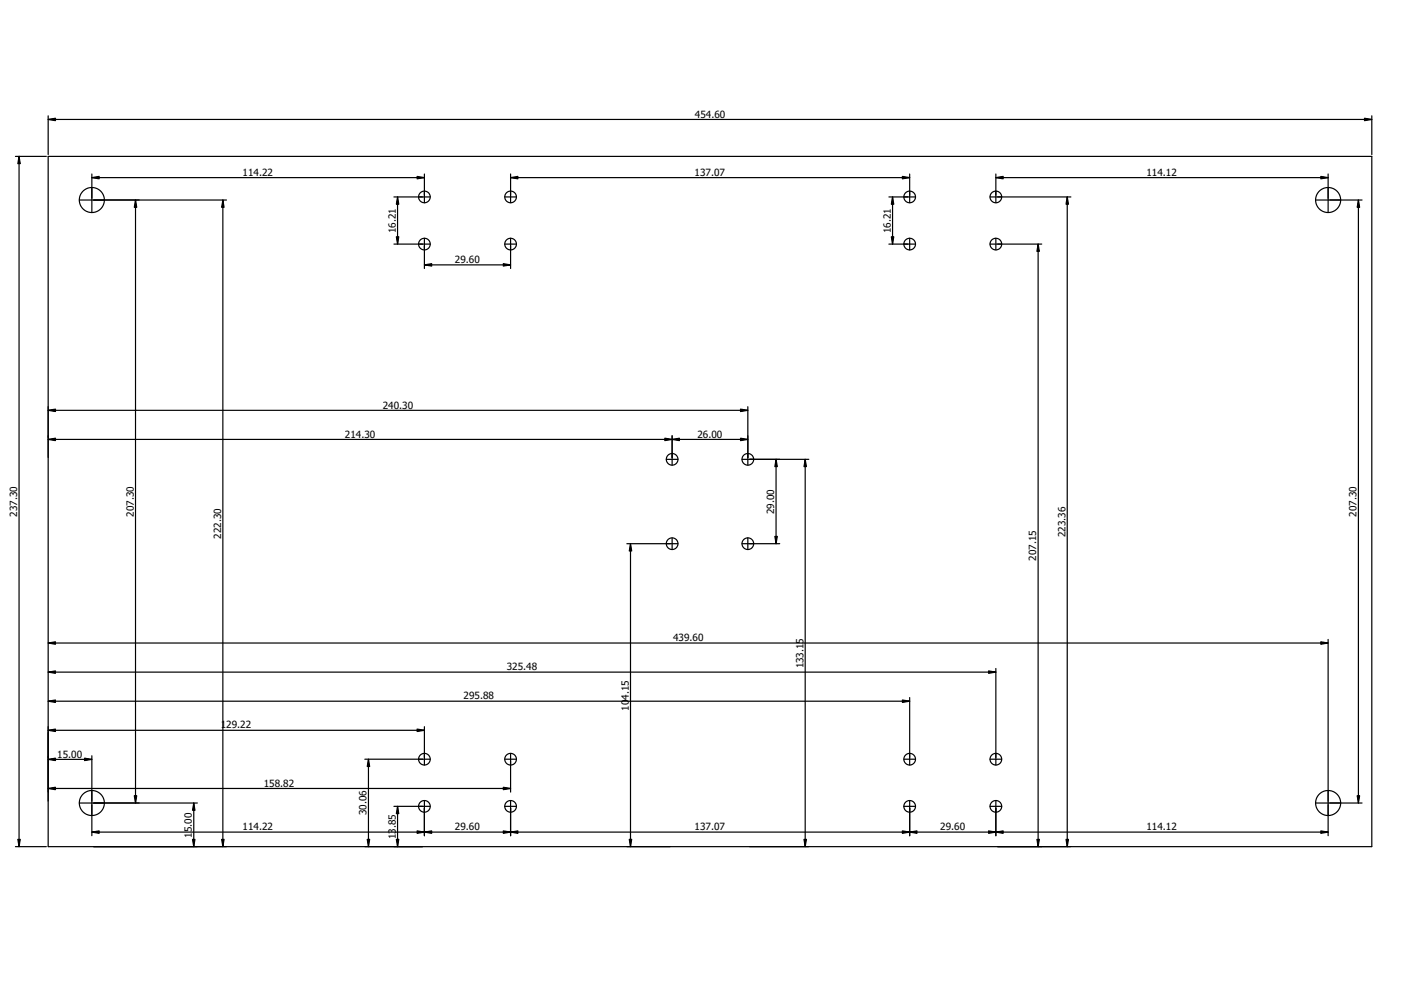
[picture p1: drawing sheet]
<svg xmlns="http://www.w3.org/2000/svg" width="297mm" height="210mm" viewBox="0 0 297 210" stroke-linecap="round" stroke-linejoin="round" font-family="sans-serif">
<g fill="none" stroke="#000" stroke-width=".25">
<path d="M3.2 32.7h6.5M4 32.7v144.5M10.1 32.7h276.9v144.5h-276.9zM10.1 24.2v8.1M10.1 25h276.9M19.2 36.4v8.1M19.2 37.2h69.6M88.8 36.4v6M106.8 36.4v6M190.3 36.4v6M190.3 37.2h-83.5M208.3 36.4v6"/>
<path d="M208.3 37.2h69.5M277.8 36.4v8.1M287 24.2v8.1M16.6 41.9h30.8M28.3 41.9v126.2M46.6 41.9v135.3M83.2 41.2v9.9M88.8 49.9v6.3M90 41.2h-7.6M90 51.1h-7.6M105.6 51.1h2.4M105.6 41.2h2.4"/>
<path d="M106.8 49.9v6.3M106.8 55.4h-18M186.7 41.2v9.9M190.3 49.9v2.4M191.5 41.2h-5.6M191.5 51.1h-5.6M207.1 41.2h16.9M207.1 51.1h10.8M208.3 49.9v2.4M217.2 51.1v126.1M223.2 41.2v136M284.2 41.9v126.2"/>
<path d="M284.9 41.9h-9.7M10.1 92h146.3M10.1 85.9h146.3M139.4 96.1h2.4M140.6 91.2v6.1M155.2 96.1h14M156.4 85.1v12.2M162.3 96.1v17.7M168.4 96.1v81.1M131.1 113.8h10.7M131.9 113.8v63.4M140.6 112.6v2.4"/>
<path d="M155.2 113.8h7.9M156.4 112.6v2.4M10.1 134.6h267.7M208.3 139.9v20.2M277.8 133.8v41.1M10.1 158.9h9.1M10.1 152.8h78.7M10.1 146.7h180.2M10.1 140.7h198.2M19.2 158.2v16.7M76.3 158.9h13.7M77.1 158.9v18.3"/>
<path d="M88.8 152.1v8M105.6 158.9h2.4M106.8 157.7v8.1M189.1 158.9h2.4M190.3 146v14.1M207.1 158.9h2.4M3.2 177.2h6.5M10.1 165h96.7M16.6 168.1h24.7M19.2 174.1h258.6M40.5 168.1v9.1M82.4 168.8h7.6"/>
<path d="M83.2 168.8v8.4M88.8 167.5v7.4M105.6 168.8h2.4M106.8 167.5v7.4M189.1 168.8h2.4M190.3 167.5v7.4M207.1 168.8h2.4M208.3 167.5v7.4M284.9 168.1h-9.7"/>
<circle cx="19.2" cy="41.9" r="2.62"/>
<circle cx="88.8" cy="41.2" r="1.22"/>
<circle cx="88.8" cy="51.1" r="1.22"/>
<circle cx="106.8" cy="51.1" r="1.22"/>
<circle cx="106.8" cy="41.2" r="1.22"/>
<circle cx="190.3" cy="41.2" r="1.22"/>
<circle cx="190.3" cy="51.1" r="1.22"/>
<circle cx="208.3" cy="41.2" r="1.22"/>
<circle cx="208.3" cy="51.1" r="1.22"/>
<circle cx="277.8" cy="41.9" r="2.62"/>
<circle cx="140.6" cy="96.1" r="1.22"/>
<circle cx="156.4" cy="96.1" r="1.22"/>
<circle cx="140.6" cy="113.8" r="1.22"/>
<circle cx="156.4" cy="113.8" r="1.22"/>
<circle cx="88.8" cy="158.9" r="1.22"/>
<circle cx="106.8" cy="158.9" r="1.22"/>
<circle cx="190.3" cy="158.9" r="1.22"/>
<circle cx="208.3" cy="158.9" r="1.22"/>
<circle cx="19.2" cy="168.1" r="2.62"/>
<circle cx="88.8" cy="168.8" r="1.22"/>
<circle cx="106.8" cy="168.8" r="1.22"/>
<circle cx="190.3" cy="168.8" r="1.22"/>
<circle cx="208.3" cy="168.8" r="1.22"/>
<circle cx="277.8" cy="168.1" r="2.62"/>
</g>
<g fill="#000">
<path d="M4 32.7l.2 1.5h-.5zM10.1 25l1.5-.3v.6zM19.2 37.2l1.5-.3v.5zM87.3 36.9l1.5 .3-1.5 .2zM106.8 37.2l1.5-.3v.5zM188.8 36.9l1.5 .3-1.5 .2zM208.3 37.2l1.5-.3v.5zM276.3 36.9l1.5 .3-1.5 .2zM285.4 24.7l1.6 .3-1.6 .3zM28.3 41.9l.3 1.5h-.5zM46.6 41.9l.3 1.5h-.5zM83.2 41.2l.2 1.5h-.5z"/>
<path d="M82.9 49.6h.5l-.2 1.5zM88.8 55.4l1.5-.2v.5zM105.3 55.2l1.5 .2-1.5 .3zM186.7 41.2l.3 1.5h-.5zM186.5 49.6h.5l-.3 1.5zM217.2 51.1l.2 1.5h-.5zM223.2 41.2l.3 1.5h-.5zM284.2 41.9l.2 1.5h-.5zM10.1 92l1.5-.3v.5zM10.1 85.9l1.5-.3v.5zM140.6 92l1.5-.3v.5zM139.1 91.7l1.5 .3-1.5 .2z"/>
<path d="M154.9 91.7l1.5 .3-1.5 .2zM154.9 85.6l1.5 .3-1.5 .2zM162.3 96.1l.3 1.6h-.5zM168.4 96.1l.3 1.6h-.5zM131.9 113.8l.2 1.5h-.5zM162.1 112.3h.5l-.3 1.5zM10.1 134.6l1.5-.3v.5zM276.3 134.3l1.5 .3-1.5 .2zM10.1 158.9l1.5-.2v.5zM10.1 152.8l1.5-.2v.5zM10.1 146.7l1.5-.2v.5zM10.1 140.7l1.5-.3v.5z"/>
<path d="M17.7 158.7l1.5 .2-1.5 .3zM77.1 158.9l.2 1.5h-.5zM87.3 152.6l1.5 .2-1.5 .3zM188.8 146.5l1.5 .2-1.5 .3zM206.8 140.4l1.5 .3-1.5 .2zM3.7 175.7h.5l-.2 1.5zM10.1 165l1.5-.2v.5zM19.2 174.1l1.5-.2v.5zM28.1 166.5h.5l-.3 1.6zM40.5 168.1l.3 1.5h-.5zM40.3 175.7h.5l-.3 1.5zM46.4 175.7h.5l-.3 1.5z"/>
<path d="M76.8 175.7h.5l-.2 1.5zM83.2 168.8l.2 1.5h-.5zM82.9 175.7h.5l-.2 1.5zM88.8 174.1l1.5-.2v.5zM87.3 173.9l1.5 .2-1.5 .3zM106.8 174.1l1.5-.2v.5zM105.3 173.9l1.5 .2-1.5 .3zM105.3 164.8l1.5 .2-1.5 .3zM131.6 175.7h.5l-.2 1.5zM168.2 175.7h.5l-.3 1.5zM190.3 174.1l1.5-.2v.5zM188.8 173.9l1.5 .2-1.5 .3z"/>
<path d="M208.3 174.1l1.5-.2v.5zM206.8 173.9l1.5 .2-1.5 .3zM216.9 175.7h.5l-.2 1.5zM223 175.7h.5l-.3 1.5zM276.3 173.9l1.5 .2-1.5 .3zM283.9 166.5h.5l-.2 1.6z"/>
</g>
<g fill="#000" stroke="#000" stroke-width=".25">
<path d="M4 32.7l.2 1.5h-.5zM10.1 25l1.5-.3v.6zM19.2 37.2l1.5-.3v.5zM87.3 36.9l1.5 .3-1.5 .2zM106.8 37.2l1.5-.3v.5zM188.8 36.9l1.5 .3-1.5 .2zM208.3 37.2l1.5-.3v.5zM276.3 36.9l1.5 .3-1.5 .2zM285.4 24.7l1.6 .3-1.6 .3zM28.3 41.9l.3 1.5h-.5zM46.6 41.9l.3 1.5h-.5zM83.2 41.2l.2 1.5h-.5z"/>
<path d="M82.9 49.6h.5l-.2 1.5zM88.8 55.4l1.5-.2v.5zM105.3 55.2l1.5 .2-1.5 .3zM186.7 41.2l.3 1.5h-.5zM186.5 49.6h.5l-.3 1.5zM217.2 51.1l.2 1.5h-.5zM223.2 41.2l.3 1.5h-.5zM284.2 41.9l.2 1.5h-.5zM10.1 92l1.5-.3v.5zM10.1 85.9l1.5-.3v.5zM140.6 92l1.5-.3v.5zM139.1 91.7l1.5 .3-1.5 .2z"/>
<path d="M154.9 91.7l1.5 .3-1.5 .2zM154.9 85.6l1.5 .3-1.5 .2zM162.3 96.1l.3 1.6h-.5zM168.4 96.1l.3 1.6h-.5zM131.9 113.8l.2 1.5h-.5zM162.1 112.3h.5l-.3 1.5zM10.1 134.6l1.5-.3v.5zM276.3 134.3l1.5 .3-1.5 .2zM10.1 158.9l1.5-.2v.5zM10.1 152.8l1.5-.2v.5zM10.1 146.7l1.5-.2v.5zM10.1 140.7l1.5-.3v.5z"/>
<path d="M17.7 158.7l1.5 .2-1.5 .3zM77.1 158.9l.2 1.5h-.5zM87.3 152.6l1.5 .2-1.5 .3zM188.8 146.5l1.5 .2-1.5 .3zM206.8 140.4l1.5 .3-1.5 .2zM3.7 175.7h.5l-.2 1.5zM10.1 165l1.5-.2v.5zM19.2 174.1l1.5-.2v.5zM28.1 166.5h.5l-.3 1.6zM40.5 168.1l.3 1.5h-.5zM40.3 175.7h.5l-.3 1.5zM46.4 175.7h.5l-.3 1.5z"/>
<path d="M76.8 175.7h.5l-.2 1.5zM83.2 168.8l.2 1.5h-.5zM82.9 175.7h.5l-.2 1.5zM88.8 174.1l1.5-.2v.5zM87.3 173.9l1.5 .2-1.5 .3zM106.8 174.1l1.5-.2v.5zM105.3 173.9l1.5 .2-1.5 .3zM105.3 164.8l1.5 .2-1.5 .3zM131.6 175.7h.5l-.2 1.5zM168.2 175.7h.5l-.3 1.5zM190.3 174.1l1.5-.2v.5zM188.8 173.9l1.5 .2-1.5 .3z"/>
<path d="M208.3 174.1l1.5-.2v.5zM206.8 173.9l1.5 .2-1.5 .3zM216.9 175.7h.5l-.2 1.5zM223 175.7h.5l-.3 1.5zM276.3 173.9l1.5 .2-1.5 .3zM283.9 166.5h.5l-.2 1.6z"/>
</g>
<g font-size="2.1">
<text x="145.4" y="24.6">454.60</text>
<text x="50.7" y="36.8">114.22</text>
<text x="145.3" y="36.8">137.07</text>
<text x="239.8" y="36.8">114.12</text>
<text x="82.8" y="48.8" transform="rotate(-90 82.8 48.8)">16.21</text>
<text x="186.3" y="48.8" transform="rotate(-90 186.3 48.8)">16.21</text>
<text x="95.2" y="55.1">29.60</text>
<text x="80.1" y="85.5">240.30</text>
<text x="72.1" y="91.6">214.30</text>
<text x="145.9" y="91.6">26.00</text>
<text x="162" y="107.6" transform="rotate(-90 162 107.6)">29.00</text>
<text x="3.6" y="108.2" transform="rotate(-90 3.6 108.2)">237.30</text>
<text x="28" y="108.2" transform="rotate(-90 28 108.2)">207.30</text>
<text x="46.2" y="112.7" transform="rotate(-90 46.2 112.7)">222.30</text>
<text x="222.9" y="112.4" transform="rotate(-90 222.9 112.4)">223.36</text>
<text x="283.8" y="108.2" transform="rotate(-90 283.8 108.2)">207.30</text>
<text x="216.8" y="117.3" transform="rotate(-90 216.8 117.3)">207.15</text>
<text x="140.8" y="134.2">439.60</text>
<text x="106" y="140.3">325.48</text>
<text x="168.1" y="139.9" transform="rotate(-90 168.1 139.9)">133.15</text>
<text x="97" y="146.4">295.88</text>
<text x="131.5" y="148.7" transform="rotate(-90 131.5 148.7)">10</text>
<text x="131.5" y="146.4" transform="rotate(-90 131.5 146.4)">4.15</text>
<text x="46.2" y="152.5">129.22</text>
<text x="12" y="158.5">15.00</text>
<text x="55.2" y="164.6">158.82</text>
<text x="50.7" y="173.8">114.22</text>
<text x="76.7" y="170.7" transform="rotate(-90 76.7 170.7)">30.06</text>
<text x="95.2" y="173.8">29.60</text>
<text x="145.3" y="173.8">137.07</text>
<text x="196.7" y="173.8">29.60</text>
<text x="239.8" y="173.8">114.12</text>
<text x="40.1" y="175.3" transform="rotate(-90 40.1 175.3)">15.00</text>
<text x="82.8" y="175.6" transform="rotate(-90 82.8 175.6)">13.85</text>
</g>
</svg>
